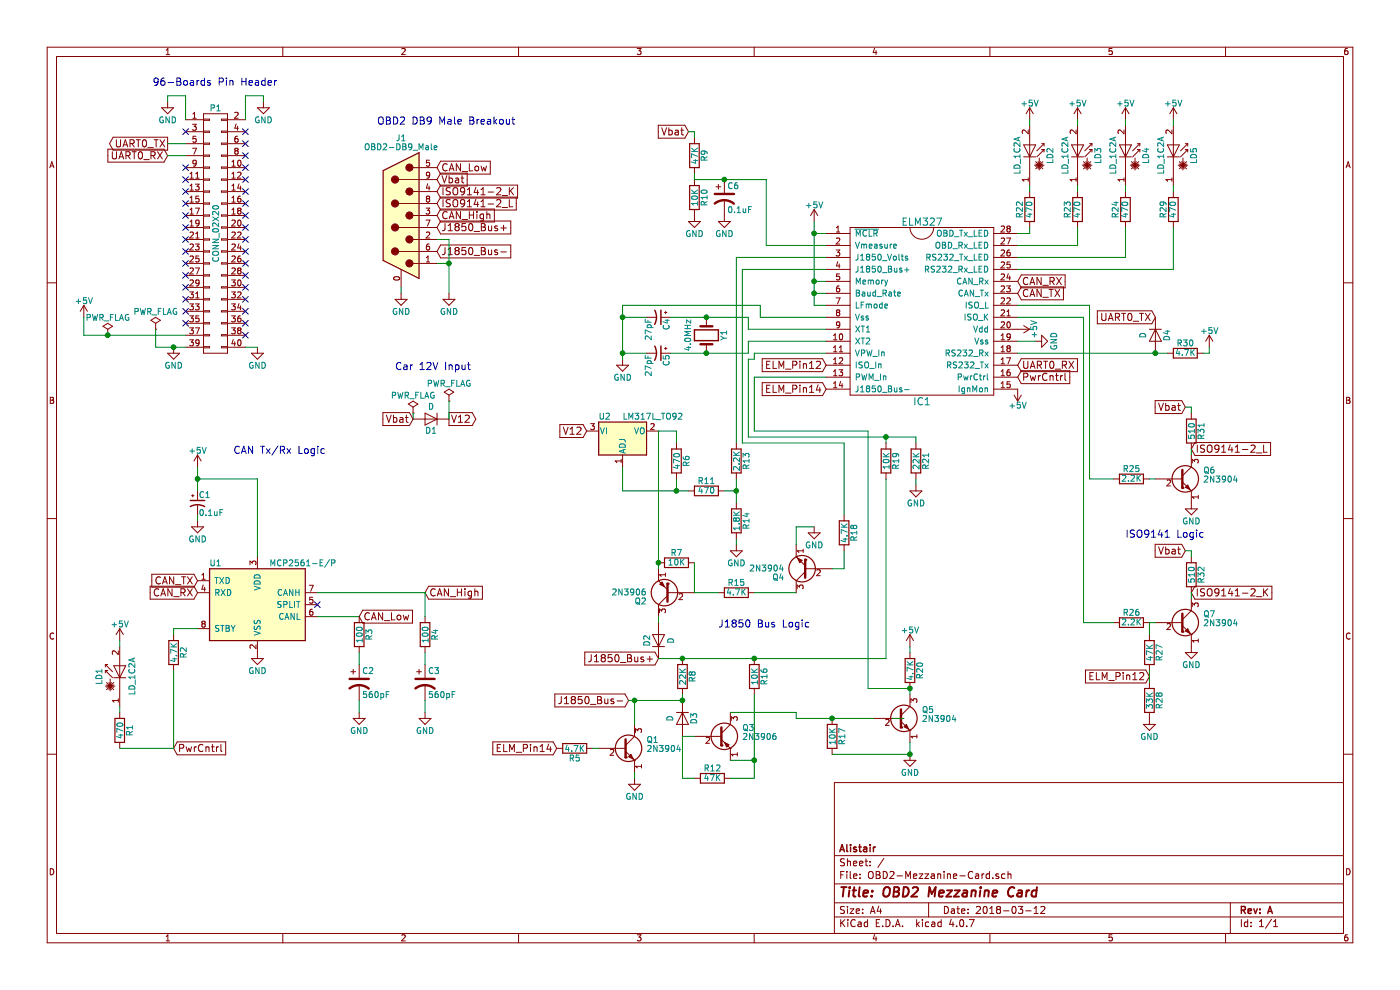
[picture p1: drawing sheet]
EESchema Schematic File Version 2
LIBS:power
LIBS:device
LIBS:transistors
LIBS:conn
LIBS:linear
LIBS:regul
LIBS:74xx
LIBS:cmos4000
LIBS:adc-dac
LIBS:memory
LIBS:xilinx
LIBS:microcontrollers
LIBS:dsp
LIBS:microchip
LIBS:analog_switches
LIBS:motorola
LIBS:texas
LIBS:intel
LIBS:audio
LIBS:interface
LIBS:digital-audio
LIBS:philips
LIBS:display
LIBS:cypress
LIBS:siliconi
LIBS:opto
LIBS:atmel
LIBS:contrib
LIBS:valves
LIBS:96boards
LIBS:elm327
LIBS:OBD2-Mezzanine-Card-cache
EELAYER 25 0
EELAYER END
$Descr A4 11693 8268
encoding utf-8
Sheet 1 1
Title "OBD2 Mezzanine Card"
Date "2018-03-12"
Rev "A"
Comp "Alistair"
Comment1 ""
Comment2 ""
Comment3 ""
Comment4 ""
$EndDescr
$Comp
L GND #PWR3
U 1 1
P 1400 850
F 0 "#PWR3" H 1400 600 50  0001 C CNN
F 1 "GND" H 1400 700 50  0000 C CNN
F 2 "" H 1400 850 60  0000 C CNN
F 3 "" H 1400 850 60  0000 C CNN
	1    1400 850 
	1    0    0    -1  
$EndComp
$Comp
L GND #PWR4
U 1 1
P 1450 2900
F 0 "#PWR4" H 1450 2650 50  0001 C CNN
F 1 "GND" H 1450 2750 50  0000 C CNN
F 2 "" H 1450 2900 60  0000 C CNN
F 3 "" H 1450 2900 60  0000 C CNN
	1    1450 2900
	1    0    0    -1  
$EndComp
$Comp
L GND #PWR7
U 1 1
P 2150 2900
F 0 "#PWR7" H 2150 2650 50  0001 C CNN
F 1 "GND" H 2150 2750 50  0000 C CNN
F 2 "" H 2150 2900 60  0000 C CNN
F 3 "" H 2150 2900 60  0000 C CNN
	1    2150 2900
	1    0    0    -1  
$EndComp
$Comp
L GND #PWR9
U 1 1
P 2200 850
F 0 "#PWR9" H 2200 600 50  0001 C CNN
F 1 "GND" H 2200 700 50  0000 C CNN
F 2 "" H 2200 850 60  0000 C CNN
F 3 "" H 2200 850 60  0000 C CNN
	1    2200 850 
	1    0    0    -1  
$EndComp
$Comp
L CONN_02X20 P1
U 1 1
P 1800 1950
F 0 "P1" H 1800 3000 50  0000 C CNN
F 1 "CONN_02X20" V 1800 1950 50  0000 C CNN
F 2 "96boards:Pin_Header_Straight_2x20_Pitch2mm" H 1800 1000 60  0001 C CNN
F 3 "" H 1800 1000 60  0000 C CNN
F 4 "Yxcon" H 1800 1950 60  0001 C CNN "Mfr"
F 5 "P220-1220A0xMxxxx2" H 1800 1950 60  0001 C CNN "Mfr Part #"
	1    1800 1950
	1    0    0    -1  
$EndComp
$Comp
L +5V #PWR1
U 1 1
P 700 2650
F 0 "#PWR1" H 700 2500 50  0001 C CNN
F 1 "+5V" H 700 2790 50  0000 C CNN
F 2 "" H 700 2650 60  0000 C CNN
F 3 "" H 700 2650 60  0000 C CNN
	1    700  2650
	1    0    0    -1  
$EndComp
Text GLabel 1400 1300 0    60   Input ~ 0
UART0_RX
Text GLabel 1400 1200 0    60   Output ~ 0
UART0_TX
Text Notes 1275 725  0    60   ~ 0
96-Boards Pin Header
$Comp
L ELM327 IC1
U 1 1
P 7700 2600
F 0 "IC1" H 7700 1850 60  0000 C CNN
F 1 "ELM327" H 7700 3350 60  0000 C CNN
F 2 "" H 7700 3350 60  0001 C CNN
F 3 "" H 7700 3350 60  0001 C CNN
	1    7700 2600
	1    0    0    -1  
$EndComp
$Comp
L +5V #PWR26
U 1 1
P 8600 1000
F 0 "#PWR26" H 8600 850 50  0001 C CNN
F 1 "+5V" H 8600 1140 50  0000 C CNN
F 2 "" H 8600 1000 50  0001 C CNN
F 3 "" H 8600 1000 50  0001 C CNN
	1    8600 1000
	-1   0    0    -1  
$EndComp
$Comp
L Laserdiode_1C2A LD2
U 1 1
P 8600 1250
F 0 "LD2" H 8550 1425 50  0000 C CNN
F 1 "LD_1C2A" H 8550 1150 50  0000 C CNN
F 2 "" H 8500 1225 50  0001 C CNN
F 3 "" H 8630 1050 50  0001 C CNN
	1    8600 1250
	0    1    -1   0   
$EndComp
$Comp
L R R22
U 1 1
P 8600 1750
F 0 "R22" V 8680 1750 50  0000 C CNN
F 1 "470" V 8600 1750 50  0000 C CNN
F 2 "" V 8530 1750 50  0001 C CNN
F 3 "" H 8600 1750 50  0001 C CNN
	1    8600 1750
	-1   0    0    -1  
$EndComp
$Comp
L +5V #PWR28
U 1 1
P 9000 1000
F 0 "#PWR28" H 9000 850 50  0001 C CNN
F 1 "+5V" H 9000 1140 50  0000 C CNN
F 2 "" H 9000 1000 50  0001 C CNN
F 3 "" H 9000 1000 50  0001 C CNN
	1    9000 1000
	-1   0    0    -1  
$EndComp
$Comp
L Laserdiode_1C2A LD3
U 1 1
P 9000 1250
F 0 "LD3" H 8950 1425 50  0000 C CNN
F 1 "LD_1C2A" H 8950 1150 50  0000 C CNN
F 2 "" H 8900 1225 50  0001 C CNN
F 3 "" H 9030 1050 50  0001 C CNN
	1    9000 1250
	0    1    -1   0   
$EndComp
$Comp
L R R23
U 1 1
P 9000 1750
F 0 "R23" V 9080 1750 50  0000 C CNN
F 1 "470" V 9000 1750 50  0000 C CNN
F 2 "" V 8930 1750 50  0001 C CNN
F 3 "" H 9000 1750 50  0001 C CNN
	1    9000 1750
	-1   0    0    -1  
$EndComp
$Comp
L +5V #PWR29
U 1 1
P 9400 1000
F 0 "#PWR29" H 9400 850 50  0001 C CNN
F 1 "+5V" H 9400 1140 50  0000 C CNN
F 2 "" H 9400 1000 50  0001 C CNN
F 3 "" H 9400 1000 50  0001 C CNN
	1    9400 1000
	-1   0    0    -1  
$EndComp
$Comp
L Laserdiode_1C2A LD4
U 1 1
P 9400 1250
F 0 "LD4" H 9350 1425 50  0000 C CNN
F 1 "LD_1C2A" H 9350 1150 50  0000 C CNN
F 2 "" H 9300 1225 50  0001 C CNN
F 3 "" H 9430 1050 50  0001 C CNN
	1    9400 1250
	0    1    -1   0   
$EndComp
$Comp
L R R24
U 1 1
P 9400 1750
F 0 "R24" V 9480 1750 50  0000 C CNN
F 1 "470" V 9400 1750 50  0000 C CNN
F 2 "" V 9330 1750 50  0001 C CNN
F 3 "" H 9400 1750 50  0001 C CNN
	1    9400 1750
	-1   0    0    -1  
$EndComp
$Comp
L +5V #PWR31
U 1 1
P 9800 1000
F 0 "#PWR31" H 9800 850 50  0001 C CNN
F 1 "+5V" H 9800 1140 50  0000 C CNN
F 2 "" H 9800 1000 50  0001 C CNN
F 3 "" H 9800 1000 50  0001 C CNN
	1    9800 1000
	-1   0    0    -1  
$EndComp
$Comp
L Laserdiode_1C2A LD5
U 1 1
P 9800 1250
F 0 "LD5" H 9750 1425 50  0000 C CNN
F 1 "LD_1C2A" H 9750 1150 50  0000 C CNN
F 2 "" H 9700 1225 50  0001 C CNN
F 3 "" H 9830 1050 50  0001 C CNN
	1    9800 1250
	0    1    -1   0   
$EndComp
$Comp
L R R29
U 1 1
P 9800 1750
F 0 "R29" V 9880 1750 50  0000 C CNN
F 1 "470" V 9800 1750 50  0000 C CNN
F 2 "" V 9730 1750 50  0001 C CNN
F 3 "" H 9800 1750 50  0001 C CNN
	1    9800 1750
	-1   0    0    -1  
$EndComp
$Comp
L R R30
U 1 1
P 9900 2950
F 0 "R30" V 9980 2950 50  0000 C CNN
F 1 "4.7K" V 9900 2950 50  0000 C CNN
F 2 "" V 9830 2950 50  0001 C CNN
F 3 "" H 9900 2950 50  0001 C CNN
	1    9900 2950
	0    -1   -1   0   
$EndComp
$Comp
L +5V #PWR34
U 1 1
P 10100 2900
F 0 "#PWR34" H 10100 2750 50  0001 C CNN
F 1 "+5V" H 10100 3040 50  0000 C CNN
F 2 "" H 10100 2900 50  0001 C CNN
F 3 "" H 10100 2900 50  0001 C CNN
	1    10100 2900
	1    0    0    -1  
$EndComp
$Comp
L D D4
U 1 1
P 9650 2800
F 0 "D4" H 9650 2900 50  0000 C CNN
F 1 "D" H 9650 2700 50  0000 C CNN
F 2 "" H 9650 2800 50  0001 C CNN
F 3 "" H 9650 2800 50  0001 C CNN
	1    9650 2800
	0    1    1    0   
$EndComp
Text GLabel 9650 2650 0    60   Input ~ 0
UART0_TX
Text GLabel 8500 3050 2    60   Input ~ 0
UART0_RX
$Comp
L +5V #PWR24
U 1 1
P 8500 2750
F 0 "#PWR24" H 8500 2600 50  0001 C CNN
F 1 "+5V" H 8500 2890 50  0000 C CNN
F 2 "" H 8500 2750 50  0001 C CNN
F 3 "" H 8500 2750 50  0001 C CNN
	1    8500 2750
	0    1    1    0   
$EndComp
$Comp
L +5V #PWR19
U 1 1
P 6800 1850
F 0 "#PWR19" H 6800 1700 50  0001 C CNN
F 1 "+5V" H 6800 1990 50  0000 C CNN
F 2 "" H 6800 1850 50  0001 C CNN
F 3 "" H 6800 1850 50  0001 C CNN
	1    6800 1850
	1    0    0    -1  
$EndComp
$Comp
L Crystal Y1
U 1 1
P 5900 2800
F 0 "Y1" H 5900 2950 50  0000 C CNN
F 1 "4.0MHz" H 5900 2650 50  0000 C CNN
F 2 "" H 5900 2800 50  0001 C CNN
F 3 "" H 5900 2800 50  0001 C CNN
	1    5900 2800
	0    1    1    0   
$EndComp
$Comp
L CP1_Small C4
U 1 1
P 5500 2650
F 0 "C4" H 5510 2720 50  0000 L CNN
F 1 "27pF" H 5510 2570 50  0000 L CNN
F 2 "" H 5500 2650 50  0001 C CNN
F 3 "" H 5500 2650 50  0001 C CNN
	1    5500 2650
	0    1    1    0   
$EndComp
$Comp
L CP1_Small C5
U 1 1
P 5500 2950
F 0 "C5" H 5510 3020 50  0000 L CNN
F 1 "27pF" H 5510 2870 50  0000 L CNN
F 2 "" H 5500 2950 50  0001 C CNN
F 3 "" H 5500 2950 50  0001 C CNN
	1    5500 2950
	0    1    1    0   
$EndComp
$Comp
L GND #PWR14
U 1 1
P 5200 3000
F 0 "#PWR14" H 5200 2750 50  0001 C CNN
F 1 "GND" H 5200 2850 50  0000 C CNN
F 2 "" H 5200 3000 50  0001 C CNN
F 3 "" H 5200 3000 50  0001 C CNN
	1    5200 3000
	1    0    0    -1  
$EndComp
$Comp
L MCP2561-E/P U1
U 1 1
P 2150 5050
F 0 "U1" H 1750 5400 50  0000 L CNN
F 1 "MCP2561-E/P" H 2250 5400 50  0000 L CNN
F 2 "Housings_DIP:DIP-8_W7.62mm" H 2150 4550 50  0001 C CIN
F 3 "" H 2150 5050 50  0001 C CNN
	1    2150 5050
	1    0    0    -1  
$EndComp
Text GLabel 1650 4950 0    60   Input ~ 0
CAN_RX
Text GLabel 8500 2350 2    60   Input ~ 0
CAN_RX
$Comp
L GND #PWR8
U 1 1
P 2150 5450
F 0 "#PWR8" H 2150 5200 50  0001 C CNN
F 1 "GND" H 2150 5300 50  0000 C CNN
F 2 "" H 2150 5450 50  0001 C CNN
F 3 "" H 2150 5450 50  0001 C CNN
	1    2150 5450
	1    0    0    -1  
$EndComp
$Comp
L +5V #PWR5
U 1 1
P 1650 3900
F 0 "#PWR5" H 1650 3750 50  0001 C CNN
F 1 "+5V" H 1650 4040 50  0000 C CNN
F 2 "" H 1650 3900 50  0001 C CNN
F 3 "" H 1650 3900 50  0001 C CNN
	1    1650 3900
	1    0    0    -1  
$EndComp
$Comp
L CP1_Small C1
U 1 1
P 1650 4200
F 0 "C1" H 1660 4270 50  0000 L CNN
F 1 "0.1uF" H 1660 4120 50  0000 L CNN
F 2 "" H 1650 4200 50  0001 C CNN
F 3 "" H 1650 4200 50  0001 C CNN
	1    1650 4200
	1    0    0    -1  
$EndComp
$Comp
L GND #PWR6
U 1 1
P 1650 4350
F 0 "#PWR6" H 1650 4100 50  0001 C CNN
F 1 "GND" H 1650 4200 50  0000 C CNN
F 2 "" H 1650 4350 50  0001 C CNN
F 3 "" H 1650 4350 50  0001 C CNN
	1    1650 4350
	1    0    0    -1  
$EndComp
$Comp
L R R2
U 1 1
P 1450 5450
F 0 "R2" V 1530 5450 50  0000 C CNN
F 1 "4.7K" V 1450 5450 50  0000 C CNN
F 2 "" V 1380 5450 50  0001 C CNN
F 3 "" H 1450 5450 50  0001 C CNN
	1    1450 5450
	1    0    0    -1  
$EndComp
Text GLabel 8500 3150 2    60   Input ~ 0
PwrCntrl
Text GLabel 1450 6250 2    60   Input ~ 0
PwrCntrl
NoConn ~ 2650 5050
$Comp
L +5V #PWR25
U 1 1
P 8500 3250
F 0 "#PWR25" H 8500 3100 50  0001 C CNN
F 1 "+5V" H 8500 3390 50  0000 C CNN
F 2 "" H 8500 3250 50  0001 C CNN
F 3 "" H 8500 3250 50  0001 C CNN
	1    8500 3250
	-1   0    0    1   
$EndComp
$Comp
L GND #PWR27
U 1 1
P 8650 2850
F 0 "#PWR27" H 8650 2600 50  0001 C CNN
F 1 "GND" H 8650 2700 50  0000 C CNN
F 2 "" H 8650 2850 50  0001 C CNN
F 3 "" H 8650 2850 50  0001 C CNN
	1    8650 2850
	0    -1   -1   0   
$EndComp
$Comp
L +5V #PWR2
U 1 1
P 1000 5350
F 0 "#PWR2" H 1000 5200 50  0001 C CNN
F 1 "+5V" H 1000 5490 50  0000 C CNN
F 2 "" H 1000 5350 50  0001 C CNN
F 3 "" H 1000 5350 50  0001 C CNN
	1    1000 5350
	1    0    0    -1  
$EndComp
$Comp
L Laserdiode_1C2A LD1
U 1 1
P 1000 5600
F 0 "LD1" H 950 5775 50  0000 C CNN
F 1 "LD_1C2A" H 950 5500 50  0000 C CNN
F 2 "" H 900 5575 50  0001 C CNN
F 3 "" H 1030 5400 50  0001 C CNN
	1    1000 5600
	0    -1   -1   0   
$EndComp
$Comp
L R R1
U 1 1
P 1000 6100
F 0 "R1" V 1080 6100 50  0000 C CNN
F 1 "470" V 1000 6100 50  0000 C CNN
F 2 "" V 930 6100 50  0001 C CNN
F 3 "" H 1000 6100 50  0001 C CNN
	1    1000 6100
	1    0    0    -1  
$EndComp
$Comp
L DB9_Male_MountingHoles J1
U 1 1
P 3350 1800
F 0 "J1" H 3350 2450 50  0000 C CNN
F 1 "OBD2-DB9_Male" H 3350 2375 50  0000 C CNN
F 2 "" H 3350 1800 50  0001 C CNN
F 3 "" H 3350 1800 50  0001 C CNN
	1    3350 1800
	-1   0    0    -1  
$EndComp
$Comp
L GND #PWR11
U 1 1
P 3350 2450
F 0 "#PWR11" H 3350 2200 50  0001 C CNN
F 1 "GND" H 3350 2300 50  0000 C CNN
F 2 "" H 3350 2450 50  0001 C CNN
F 3 "" H 3350 2450 50  0001 C CNN
	1    3350 2450
	-1   0    0    -1  
$EndComp
Text GLabel 3650 1500 2    60   Input ~ 0
Vbat
Text GLabel 3650 1700 2    60   Input ~ 0
ISO9141-2_L
Text GLabel 3650 1400 2    60   Input ~ 0
CAN_Low
Text GLabel 3650 2100 2    60   Input ~ 0
J1850_Bus-
Text GLabel 3650 1600 2    60   Input ~ 0
ISO9141-2_K
Text GLabel 3650 1800 2    60   Input ~ 0
CAN_High
$Comp
L GND #PWR13
U 1 1
P 3750 2450
F 0 "#PWR13" H 3750 2200 50  0001 C CNN
F 1 "GND" H 3750 2300 50  0000 C CNN
F 2 "" H 3750 2450 50  0001 C CNN
F 3 "" H 3750 2450 50  0001 C CNN
	1    3750 2450
	-1   0    0    -1  
$EndComp
Text GLabel 3650 1900 2    60   Input ~ 0
J1850_Bus+
$Comp
L R R3
U 1 1
P 3000 5300
F 0 "R3" V 3080 5300 50  0000 C CNN
F 1 "100" V 3000 5300 50  0000 C CNN
F 2 "" V 2930 5300 50  0001 C CNN
F 3 "" H 3000 5300 50  0001 C CNN
	1    3000 5300
	1    0    0    -1  
$EndComp
$Comp
L R R4
U 1 1
P 3550 5300
F 0 "R4" V 3630 5300 50  0000 C CNN
F 1 "100" V 3550 5300 50  0000 C CNN
F 2 "" V 3480 5300 50  0001 C CNN
F 3 "" H 3550 5300 50  0001 C CNN
	1    3550 5300
	1    0    0    -1  
$EndComp
$Comp
L CP1 C2
U 1 1
P 3000 5700
F 0 "C2" H 3025 5800 50  0000 L CNN
F 1 "560pF" H 3025 5600 50  0000 L CNN
F 2 "" H 3000 5700 50  0001 C CNN
F 3 "" H 3000 5700 50  0001 C CNN
	1    3000 5700
	1    0    0    -1  
$EndComp
$Comp
L CP1 C3
U 1 1
P 3550 5700
F 0 "C3" H 3575 5800 50  0000 L CNN
F 1 "560pF" H 3575 5600 50  0000 L CNN
F 2 "" H 3550 5700 50  0001 C CNN
F 3 "" H 3550 5700 50  0001 C CNN
	1    3550 5700
	1    0    0    -1  
$EndComp
$Comp
L GND #PWR10
U 1 1
P 3000 5950
F 0 "#PWR10" H 3000 5700 50  0001 C CNN
F 1 "GND" H 3000 5800 50  0000 C CNN
F 2 "" H 3000 5950 50  0001 C CNN
F 3 "" H 3000 5950 50  0001 C CNN
	1    3000 5950
	1    0    0    -1  
$EndComp
$Comp
L GND #PWR12
U 1 1
P 3550 5950
F 0 "#PWR12" H 3550 5700 50  0001 C CNN
F 1 "GND" H 3550 5800 50  0000 C CNN
F 2 "" H 3550 5950 50  0001 C CNN
F 3 "" H 3550 5950 50  0001 C CNN
	1    3550 5950
	1    0    0    -1  
$EndComp
Text GLabel 3550 4950 2    60   Input ~ 0
CAN_High
Text GLabel 3000 5150 2    60   Input ~ 0
CAN_Low
Text GLabel 5750 1100 0    60   Input ~ 0
Vbat
$Comp
L R R9
U 1 1
P 5800 1300
F 0 "R9" V 5880 1300 50  0000 C CNN
F 1 "47K" V 5800 1300 50  0000 C CNN
F 2 "" V 5730 1300 50  0001 C CNN
F 3 "" H 5800 1300 50  0001 C CNN
	1    5800 1300
	1    0    0    -1  
$EndComp
$Comp
L R R10
U 1 1
P 5800 1650
F 0 "R10" V 5880 1650 50  0000 C CNN
F 1 "10K" V 5800 1650 50  0000 C CNN
F 2 "" V 5730 1650 50  0001 C CNN
F 3 "" H 5800 1650 50  0001 C CNN
	1    5800 1650
	1    0    0    -1  
$EndComp
$Comp
L CP1 C6
U 1 1
P 6050 1650
F 0 "C6" H 6075 1750 50  0000 L CNN
F 1 "0.1uF" H 6075 1550 50  0000 L CNN
F 2 "" H 6050 1650 50  0001 C CNN
F 3 "" H 6050 1650 50  0001 C CNN
	1    6050 1650
	1    0    0    -1  
$EndComp
$Comp
L GND #PWR16
U 1 1
P 5800 1800
F 0 "#PWR16" H 5800 1550 50  0001 C CNN
F 1 "GND" H 5800 1650 50  0000 C CNN
F 2 "" H 5800 1800 50  0001 C CNN
F 3 "" H 5800 1800 50  0001 C CNN
	1    5800 1800
	1    0    0    -1  
$EndComp
$Comp
L GND #PWR17
U 1 1
P 6050 1800
F 0 "#PWR17" H 6050 1550 50  0001 C CNN
F 1 "GND" H 6050 1650 50  0000 C CNN
F 2 "" H 6050 1800 50  0001 C CNN
F 3 "" H 6050 1800 50  0001 C CNN
	1    6050 1800
	1    0    0    -1  
$EndComp
$Comp
L LM317L_TO92 U2
U 1 1
P 5200 3600
F 0 "U2" H 5050 3725 50  0000 C CNN
F 1 "LM317L_TO92" H 5200 3725 50  0000 L CNN
F 2 "TO_SOT_Packages_THT:TO-92_Inline_Narrow_Oval" H 5200 3825 50  0001 C CIN
F 3 "" H 5200 3600 50  0001 C CNN
	1    5200 3600
	1    0    0    -1  
$EndComp
$Comp
L R R13
U 1 1
P 6150 3850
F 0 "R13" V 6230 3850 50  0000 C CNN
F 1 "2.2K" V 6150 3850 50  0000 C CNN
F 2 "" V 6080 3850 50  0001 C CNN
F 3 "" H 6150 3850 50  0001 C CNN
	1    6150 3850
	1    0    0    -1  
$EndComp
$Comp
L R R14
U 1 1
P 6150 4350
F 0 "R14" V 6230 4350 50  0000 C CNN
F 1 "1.8K" V 6150 4350 50  0000 C CNN
F 2 "" V 6080 4350 50  0001 C CNN
F 3 "" H 6150 4350 50  0001 C CNN
	1    6150 4350
	1    0    0    -1  
$EndComp
$Comp
L GND #PWR18
U 1 1
P 6150 4550
F 0 "#PWR18" H 6150 4300 50  0001 C CNN
F 1 "GND" H 6150 4400 50  0000 C CNN
F 2 "" H 6150 4550 50  0001 C CNN
F 3 "" H 6150 4550 50  0001 C CNN
	1    6150 4550
	1    0    0    -1  
$EndComp
$Comp
L R R11
U 1 1
P 5900 4100
F 0 "R11" V 5980 4100 50  0000 C CNN
F 1 "470" V 5900 4100 50  0000 C CNN
F 2 "" V 5830 4100 50  0001 C CNN
F 3 "" H 5900 4100 50  0001 C CNN
	1    5900 4100
	0    -1   -1   0   
$EndComp
$Comp
L R R6
U 1 1
P 5650 3850
F 0 "R6" V 5730 3850 50  0000 C CNN
F 1 "470" V 5650 3850 50  0000 C CNN
F 2 "" V 5580 3850 50  0001 C CNN
F 3 "" H 5650 3850 50  0001 C CNN
	1    5650 3850
	1    0    0    -1  
$EndComp
$Comp
L 2N3906 Q2
U 1 1
P 5600 4950
F 0 "Q2" H 5800 5025 50  0000 L CNN
F 1 "2N3906" H 5800 4950 50  0000 L CNN
F 2 "TO_SOT_Packages_THT:TO-92_Molded_Narrow" H 5800 4875 50  0001 L CIN
F 3 "" H 5600 4950 50  0001 L CNN
	1    5600 4950
	-1   0    0    1   
$EndComp
$Comp
L R R7
U 1 1
P 5650 4700
F 0 "R7" V 5730 4700 50  0000 C CNN
F 1 "10K" V 5650 4700 50  0000 C CNN
F 2 "" V 5580 4700 50  0001 C CNN
F 3 "" H 5650 4700 50  0001 C CNN
	1    5650 4700
	0    -1   -1   0   
$EndComp
$Comp
L D D2
U 1 1
P 5500 5350
F 0 "D2" H 5500 5450 50  0000 C CNN
F 1 "D" H 5500 5250 50  0000 C CNN
F 2 "" H 5500 5350 50  0001 C CNN
F 3 "" H 5500 5350 50  0001 C CNN
	1    5500 5350
	0    -1   -1   0   
$EndComp
$Comp
L R R15
U 1 1
P 6150 4950
F 0 "R15" V 6230 4950 50  0000 C CNN
F 1 "4.7K" V 6150 4950 50  0000 C CNN
F 2 "" V 6080 4950 50  0001 C CNN
F 3 "" H 6150 4950 50  0001 C CNN
	1    6150 4950
	0    -1   -1   0   
$EndComp
$Comp
L 2N3904 Q4
U 1 1
P 6750 4750
F 0 "Q4" H 6950 4825 50  0000 L CNN
F 1 "2N3904" H 6950 4750 50  0000 L CNN
F 2 "TO_SOT_Packages_THT:TO-92_Molded_Narrow" H 6950 4675 50  0001 L CIN
F 3 "" H 6750 4750 50  0001 L CNN
	1    6750 4750
	-1   0    0    1   
$EndComp
$Comp
L GND #PWR20
U 1 1
P 6800 4400
F 0 "#PWR20" H 6800 4150 50  0001 C CNN
F 1 "GND" H 6800 4250 50  0000 C CNN
F 2 "" H 6800 4400 50  0001 C CNN
F 3 "" H 6800 4400 50  0001 C CNN
	1    6800 4400
	1    0    0    -1  
$EndComp
$Comp
L R R18
U 1 1
P 7050 4450
F 0 "R18" V 7130 4450 50  0000 C CNN
F 1 "4.7K" V 7050 4450 50  0000 C CNN
F 2 "" V 6980 4450 50  0001 C CNN
F 3 "" H 7050 4450 50  0001 C CNN
	1    7050 4450
	1    0    0    -1  
$EndComp
$Comp
L R R16
U 1 1
P 6300 5650
F 0 "R16" V 6380 5650 50  0000 C CNN
F 1 "10K" V 6300 5650 50  0000 C CNN
F 2 "" V 6230 5650 50  0001 C CNN
F 3 "" H 6300 5650 50  0001 C CNN
	1    6300 5650
	1    0    0    -1  
$EndComp
$Comp
L R R8
U 1 1
P 5700 5650
F 0 "R8" V 5780 5650 50  0000 C CNN
F 1 "22K" V 5700 5650 50  0000 C CNN
F 2 "" V 5630 5650 50  0001 C CNN
F 3 "" H 5700 5650 50  0001 C CNN
	1    5700 5650
	1    0    0    -1  
$EndComp
$Comp
L R R19
U 1 1
P 7400 3850
F 0 "R19" V 7480 3850 50  0000 C CNN
F 1 "10K" V 7400 3850 50  0000 C CNN
F 2 "" V 7330 3850 50  0001 C CNN
F 3 "" H 7400 3850 50  0001 C CNN
	1    7400 3850
	1    0    0    -1  
$EndComp
$Comp
L R R21
U 1 1
P 7650 3850
F 0 "R21" V 7730 3850 50  0000 C CNN
F 1 "22K" V 7650 3850 50  0000 C CNN
F 2 "" V 7580 3850 50  0001 C CNN
F 3 "" H 7650 3850 50  0001 C CNN
	1    7650 3850
	1    0    0    -1  
$EndComp
$Comp
L GND #PWR23
U 1 1
P 7650 4050
F 0 "#PWR23" H 7650 3800 50  0001 C CNN
F 1 "GND" H 7650 3900 50  0000 C CNN
F 2 "" H 7650 4050 50  0001 C CNN
F 3 "" H 7650 4050 50  0001 C CNN
	1    7650 4050
	1    0    0    -1  
$EndComp
Text GLabel 5500 5500 0    60   Input ~ 0
J1850_Bus+
$Comp
L 2N3906 Q3
U 1 1
P 6000 6150
F 0 "Q3" H 6200 6225 50  0000 L CNN
F 1 "2N3906" H 6200 6150 50  0000 L CNN
F 2 "TO_SOT_Packages_THT:TO-92_Molded_Narrow" H 6200 6075 50  0001 L CIN
F 3 "" H 6000 6150 50  0001 L CNN
	1    6000 6150
	1    0    0    -1  
$EndComp
$Comp
L R R20
U 1 1
P 7600 5600
F 0 "R20" V 7680 5600 50  0000 C CNN
F 1 "4.7K" V 7600 5600 50  0000 C CNN
F 2 "" V 7530 5600 50  0001 C CNN
F 3 "" H 7600 5600 50  0001 C CNN
	1    7600 5600
	1    0    0    -1  
$EndComp
$Comp
L +5V #PWR21
U 1 1
P 7600 5400
F 0 "#PWR21" H 7600 5250 50  0001 C CNN
F 1 "+5V" H 7600 5540 50  0000 C CNN
F 2 "" H 7600 5400 50  0001 C CNN
F 3 "" H 7600 5400 50  0001 C CNN
	1    7600 5400
	1    0    0    -1  
$EndComp
$Comp
L GND #PWR22
U 1 1
P 7600 6300
F 0 "#PWR22" H 7600 6050 50  0001 C CNN
F 1 "GND" H 7600 6150 50  0000 C CNN
F 2 "" H 7600 6300 50  0001 C CNN
F 3 "" H 7600 6300 50  0001 C CNN
	1    7600 6300
	1    0    0    -1  
$EndComp
$Comp
L R R17
U 1 1
P 6950 6150
F 0 "R17" V 7030 6150 50  0000 C CNN
F 1 "10K" V 6950 6150 50  0000 C CNN
F 2 "" V 6880 6150 50  0001 C CNN
F 3 "" H 6950 6150 50  0001 C CNN
	1    6950 6150
	1    0    0    -1  
$EndComp
$Comp
L R R12
U 1 1
P 5950 6500
F 0 "R12" V 6030 6500 50  0000 C CNN
F 1 "47K" V 5950 6500 50  0000 C CNN
F 2 "" V 5880 6500 50  0001 C CNN
F 3 "" H 5950 6500 50  0001 C CNN
	1    5950 6500
	0    -1   -1   0   
$EndComp
$Comp
L D D3
U 1 1
P 5700 6000
F 0 "D3" H 5700 6100 50  0000 C CNN
F 1 "D" H 5700 5900 50  0000 C CNN
F 2 "" H 5700 6000 50  0001 C CNN
F 3 "" H 5700 6000 50  0001 C CNN
	1    5700 6000
	0    1    1    0   
$EndComp
$Comp
L 2N3904 Q1
U 1 1
P 5200 6250
F 0 "Q1" H 5400 6325 50  0000 L CNN
F 1 "2N3904" H 5400 6250 50  0000 L CNN
F 2 "TO_SOT_Packages_THT:TO-92_Molded_Narrow" H 5400 6175 50  0001 L CIN
F 3 "" H 5200 6250 50  0001 L CNN
	1    5200 6250
	1    0    0    -1  
$EndComp
$Comp
L GND #PWR15
U 1 1
P 5300 6500
F 0 "#PWR15" H 5300 6250 50  0001 C CNN
F 1 "GND" H 5300 6350 50  0000 C CNN
F 2 "" H 5300 6500 50  0001 C CNN
F 3 "" H 5300 6500 50  0001 C CNN
	1    5300 6500
	1    0    0    -1  
$EndComp
Text GLabel 5250 5850 0    60   Input ~ 0
J1850_Bus-
$Comp
L 2N3904 Q5
U 1 1
P 7500 6000
F 0 "Q5" H 7700 6075 50  0000 L CNN
F 1 "2N3904" H 7700 6000 50  0000 L CNN
F 2 "TO_SOT_Packages_THT:TO-92_Molded_Narrow" H 7700 5925 50  0001 L CIN
F 3 "" H 7500 6000 50  0001 L CNN
	1    7500 6000
	1    0    0    -1  
$EndComp
$Comp
L R R5
U 1 1
P 4800 6250
F 0 "R5" V 4880 6250 50  0000 C CNN
F 1 "4.7K" V 4800 6250 50  0000 C CNN
F 2 "" V 4730 6250 50  0001 C CNN
F 3 "" H 4800 6250 50  0001 C CNN
	1    4800 6250
	0    1    1    0   
$EndComp
Text GLabel 6900 3250 0    60   Input ~ 0
ELM_Pin14
Text GLabel 4650 6250 0    60   Input ~ 0
ELM_Pin14
$Comp
L 2N3904 Q6
U 1 1
P 9850 4000
F 0 "Q6" H 10050 4075 50  0000 L CNN
F 1 "2N3904" H 10050 4000 50  0000 L CNN
F 2 "TO_SOT_Packages_THT:TO-92_Molded_Narrow" H 10050 3925 50  0001 L CIN
F 3 "" H 9850 4000 50  0001 L CNN
	1    9850 4000
	1    0    0    -1  
$EndComp
$Comp
L R R25
U 1 1
P 9450 4000
F 0 "R25" V 9530 4000 50  0000 C CNN
F 1 "2.2K" V 9450 4000 50  0000 C CNN
F 2 "" V 9380 4000 50  0001 C CNN
F 3 "" H 9450 4000 50  0001 C CNN
	1    9450 4000
	0    -1   -1   0   
$EndComp
$Comp
L GND #PWR32
U 1 1
P 9950 4200
F 0 "#PWR32" H 9950 3950 50  0001 C CNN
F 1 "GND" H 9950 4050 50  0000 C CNN
F 2 "" H 9950 4200 50  0001 C CNN
F 3 "" H 9950 4200 50  0001 C CNN
	1    9950 4200
	1    0    0    -1  
$EndComp
$Comp
L R R31
U 1 1
P 9950 3600
F 0 "R31" V 10030 3600 50  0000 C CNN
F 1 "510" V 9950 3600 50  0000 C CNN
F 2 "" V 9880 3600 50  0001 C CNN
F 3 "" H 9950 3600 50  0001 C CNN
	1    9950 3600
	1    0    0    -1  
$EndComp
Text GLabel 9900 3400 0    60   Input ~ 0
Vbat
Text GLabel 9950 3750 2    60   Input ~ 0
ISO9141-2_L
$Comp
L 2N3904 Q7
U 1 1
P 9850 5200
F 0 "Q7" H 10050 5275 50  0000 L CNN
F 1 "2N3904" H 10050 5200 50  0000 L CNN
F 2 "TO_SOT_Packages_THT:TO-92_Molded_Narrow" H 10050 5125 50  0001 L CIN
F 3 "" H 9850 5200 50  0001 L CNN
	1    9850 5200
	1    0    0    -1  
$EndComp
$Comp
L R R26
U 1 1
P 9450 5200
F 0 "R26" V 9530 5200 50  0000 C CNN
F 1 "2.2K" V 9450 5200 50  0000 C CNN
F 2 "" V 9380 5200 50  0001 C CNN
F 3 "" H 9450 5200 50  0001 C CNN
	1    9450 5200
	0    -1   -1   0   
$EndComp
$Comp
L R R32
U 1 1
P 9950 4800
F 0 "R32" V 10030 4800 50  0000 C CNN
F 1 "510" V 9950 4800 50  0000 C CNN
F 2 "" V 9880 4800 50  0001 C CNN
F 3 "" H 9950 4800 50  0001 C CNN
	1    9950 4800
	1    0    0    -1  
$EndComp
Text GLabel 9900 4600 0    60   Input ~ 0
Vbat
Text GLabel 9950 4950 2    60   Input ~ 0
ISO9141-2_K
$Comp
L R R27
U 1 1
P 9600 5450
F 0 "R27" V 9680 5450 50  0000 C CNN
F 1 "47K" V 9600 5450 50  0000 C CNN
F 2 "" V 9530 5450 50  0001 C CNN
F 3 "" H 9600 5450 50  0001 C CNN
	1    9600 5450
	1    0    0    -1  
$EndComp
$Comp
L R R28
U 1 1
P 9600 5850
F 0 "R28" V 9680 5850 50  0000 C CNN
F 1 "33K" V 9600 5850 50  0000 C CNN
F 2 "" V 9530 5850 50  0001 C CNN
F 3 "" H 9600 5850 50  0001 C CNN
	1    9600 5850
	1    0    0    -1  
$EndComp
Text GLabel 6900 3050 0    60   Input ~ 0
ELM_Pin12
Text GLabel 9600 5650 0    60   Input ~ 0
ELM_Pin12
$Comp
L GND #PWR30
U 1 1
P 9600 6000
F 0 "#PWR30" H 9600 5750 50  0001 C CNN
F 1 "GND" H 9600 5850 50  0000 C CNN
F 2 "" H 9600 6000 50  0001 C CNN
F 3 "" H 9600 6000 50  0001 C CNN
	1    9600 6000
	1    0    0    -1  
$EndComp
$Comp
L D D1
U 1 1
P 3600 3500
F 0 "D1" H 3600 3600 50  0000 C CNN
F 1 "D" H 3600 3400 50  0000 C CNN
F 2 "" H 3600 3500 50  0001 C CNN
F 3 "" H 3600 3500 50  0001 C CNN
	1    3600 3500
	-1   0    0    1   
$EndComp
Text GLabel 3450 3500 0    60   Input ~ 0
Vbat
Text GLabel 3750 3500 2    60   Output ~ 0
V12
Text GLabel 4900 3600 0    60   Input ~ 0
V12
NoConn ~ 1550 2700
NoConn ~ 1550 2600
NoConn ~ 1550 2500
NoConn ~ 1550 2400
NoConn ~ 1550 2300
NoConn ~ 1550 2200
NoConn ~ 1550 2100
NoConn ~ 1550 2000
NoConn ~ 1550 1900
NoConn ~ 1550 1800
NoConn ~ 1550 1700
NoConn ~ 1550 1100
NoConn ~ 1550 1400
NoConn ~ 1550 1500
NoConn ~ 1550 1600
NoConn ~ 2050 1100
NoConn ~ 2050 1200
NoConn ~ 2050 1300
NoConn ~ 2050 1400
NoConn ~ 2050 1500
NoConn ~ 2050 1600
NoConn ~ 2050 1700
NoConn ~ 2050 1800
NoConn ~ 2050 1900
NoConn ~ 2050 2000
NoConn ~ 2050 2100
NoConn ~ 2050 2200
NoConn ~ 2050 2300
NoConn ~ 2050 2400
NoConn ~ 2050 2500
NoConn ~ 2050 2600
NoConn ~ 2050 2700
NoConn ~ 2050 2800
Wire Wire Line
	2050 800  2200 800 
Wire Wire Line
	2200 800  2200 850 
Wire Wire Line
	1550 800  1550 1000
Wire Wire Line
	1400 800  1550 800 
Wire Wire Line
	2050 800  2050 1000
Wire Wire Line
	1300 2900 1550 2900
Wire Wire Line
	700  2800 1550 2800
Wire Wire Line
	1400 1200 1550 1200
Wire Wire Line
	1400 1300 1550 1300
Wire Wire Line
	8500 1950 8600 1950
Wire Wire Line
	8600 1950 8600 1900
Wire Wire Line
	8600 1550 8600 1600
Wire Wire Line
	9000 1000 9000 1050
Wire Wire Line
	9000 1550 9000 1600
Wire Wire Line
	9400 1550 9400 1600
Wire Wire Line
	8500 2050 9000 2050
Wire Wire Line
	9000 2050 9000 1900
Wire Wire Line
	9800 1550 9800 1600
Wire Wire Line
	8500 2150 9400 2150
Wire Wire Line
	9400 2150 9400 1900
Wire Wire Line
	8500 2250 9800 2250
Wire Wire Line
	9800 2250 9800 1900
Wire Wire Line
	8500 2950 9750 2950
Wire Wire Line
	10100 2950 10050 2950
Wire Wire Line
	10100 2900 10100 2950
Wire Wire Line
	6800 2350 6900 2350
Wire Wire Line
	6800 2450 6900 2450
Connection ~ 6800 2350
Wire Wire Line
	6800 2550 6900 2550
Connection ~ 6800 2450
Wire Wire Line
	5600 2650 6250 2650
Wire Wire Line
	6250 2650 6250 2750
Wire Wire Line
	6250 2750 6900 2750
Wire Wire Line
	6900 2850 6250 2850
Wire Wire Line
	6250 2850 6250 2950
Wire Wire Line
	6250 2950 5600 2950
Connection ~ 5900 2650
Wire Wire Line
	5400 2650 5200 2650
Wire Wire Line
	5200 2550 5200 3000
Wire Wire Line
	5200 2950 5400 2950
Connection ~ 5900 2950
Wire Wire Line
	6900 2650 6350 2650
Wire Wire Line
	6350 2650 6350 2550
Wire Wire Line
	6350 2550 5200 2550
Connection ~ 5200 2650
Wire Wire Line
	1650 3900 1650 4100
Wire Wire Line
	1650 4300 1650 4350
Wire Wire Line
	1650 4000 2150 4000
Wire Wire Line
	2150 4000 2150 4650
Connection ~ 1650 4000
Wire Wire Line
	1650 5250 1450 5250
Wire Wire Line
	1450 5250 1450 5300
Wire Wire Line
	8650 2850 8500 2850
Wire Wire Line
	1000 5350 1000 5400
Wire Wire Line
	1000 5900 1000 5950
Wire Wire Line
	1000 6250 1450 6250
Wire Wire Line
	1450 6250 1450 5600
Wire Wire Line
	3650 2000 3750 2000
Wire Wire Line
	3750 2000 3750 2450
Wire Wire Line
	3750 2200 3650 2200
Connection ~ 3750 2200
Wire Wire Line
	3000 5850 3000 5950
Wire Wire Line
	3550 5950 3550 5850
Wire Wire Line
	3550 5550 3550 5450
Wire Wire Line
	3000 5450 3000 5550
Wire Wire Line
	2650 4950 3550 4950
Wire Wire Line
	3550 4950 3550 5150
Wire Wire Line
	3000 5150 2650 5150
Wire Wire Line
	5750 1100 5800 1100
Wire Wire Line
	5800 1100 5800 1150
Wire Wire Line
	5800 1450 5800 1500
Wire Wire Line
	5800 1500 6400 1500
Wire Wire Line
	6400 1500 6400 2050
Wire Wire Line
	6400 2050 6900 2050
Connection ~ 6050 1500
Wire Wire Line
	6150 2150 6900 2150
Wire Wire Line
	6150 4000 6150 4200
Wire Wire Line
	6050 4100 6150 4100
Connection ~ 6150 4100
Wire Wire Line
	6150 4500 6150 4550
Wire Wire Line
	5200 3900 5200 4100
Connection ~ 5650 4100
Wire Wire Line
	5650 4100 5650 4000
Wire Wire Line
	5650 3700 5650 3600
Wire Wire Line
	5200 4100 5750 4100
Wire Wire Line
	5650 3600 5500 3600
Wire Wire Line
	5500 3600 5500 4750
Connection ~ 5500 4700
Wire Wire Line
	5800 4700 5800 4950
Wire Wire Line
	5500 5150 5500 5200
Wire Wire Line
	6650 4550 6650 4400
Wire Wire Line
	6650 4400 6800 4400
Wire Wire Line
	5800 4950 6000 4950
Wire Wire Line
	6300 4950 6650 4950
Wire Wire Line
	6950 4750 7050 4750
Wire Wire Line
	7050 4750 7050 4600
Wire Wire Line
	6900 2250 6200 2250
Wire Wire Line
	7050 3700 7050 4300
Wire Wire Line
	6900 2950 6300 2950
Wire Wire Line
	7400 5500 7400 4000
Wire Wire Line
	5500 5500 7400 5500
Connection ~ 6300 5500
Wire Wire Line
	7650 4000 7650 4050
Wire Wire Line
	6150 2150 6150 3700
Wire Wire Line
	7050 3700 6200 3700
Wire Wire Line
	6200 3700 6200 2250
Wire Wire Line
	7600 5400 7600 5450
Wire Wire Line
	7600 5750 7600 5800
Wire Wire Line
	6300 3150 6900 3150
Wire Wire Line
	6300 2950 6300 3000
Wire Wire Line
	6300 3000 6250 3000
Wire Wire Line
	6250 3000 6250 3650
Wire Wire Line
	7400 3700 7400 3650
Connection ~ 7400 3650
Wire Wire Line
	7650 3650 7650 3700
Wire Wire Line
	6300 3150 6300 3600
Wire Wire Line
	6300 3600 7250 3600
Connection ~ 7600 5750
Wire Wire Line
	6300 6350 6100 6350
Wire Wire Line
	6300 6500 6100 6500
Connection ~ 6300 6350
Wire Wire Line
	5800 6150 5700 6150
Wire Wire Line
	5250 5850 5700 5850
Wire Wire Line
	5300 6450 5300 6500
Wire Wire Line
	5700 6150 5700 6500
Wire Wire Line
	5700 6500 5800 6500
Wire Wire Line
	7250 3600 7250 5750
Wire Wire Line
	7450 6000 7550 6000
Wire Wire Line
	5300 5850 5300 6050
Connection ~ 5300 5850
Wire Wire Line
	4950 6250 5000 6250
Wire Wire Line
	6650 6000 7300 6000
Wire Wire Line
	6650 6000 6650 5950
Wire Wire Line
	6650 5950 6100 5950
Connection ~ 6950 6000
Wire Wire Line
	7250 5750 7600 5750
Connection ~ 5700 5500
Wire Wire Line
	5700 5850 5700 5800
Wire Wire Line
	6300 5800 6300 6500
Connection ~ 5700 5850
Wire Wire Line
	6250 3650 7650 3650
Wire Wire Line
	9900 3400 9950 3400
Wire Wire Line
	9950 3400 9950 3450
Wire Wire Line
	9950 3750 9950 3800
Wire Wire Line
	9600 4000 9650 4000
Wire Wire Line
	8500 2550 9100 2550
Wire Wire Line
	9100 2550 9100 4000
Wire Wire Line
	9100 4000 9300 4000
Wire Wire Line
	9900 4600 9950 4600
Wire Wire Line
	9950 4600 9950 4650
Wire Wire Line
	9950 4950 9950 5000
Wire Wire Line
	9600 5200 9650 5200
Wire Wire Line
	9050 5200 9300 5200
Wire Wire Line
	8500 2650 9050 2650
Wire Wire Line
	9050 2650 9050 5200
Wire Wire Line
	9600 5600 9600 5700
Wire Wire Line
	9600 5200 9600 5300
Wire Wire Line
	8600 1000 8600 1050
Wire Wire Line
	6900 1950 6800 1950
Wire Wire Line
	6800 1850 6800 2550
Connection ~ 6800 1950
Wire Wire Line
	9400 1000 9400 1050
Wire Wire Line
	9800 1000 9800 1050
Wire Wire Line
	2050 2900 2150 2900
Wire Wire Line
	1400 800  1400 850 
Wire Wire Line
	700  2650 700  2800
Connection ~ 5200 2950
Wire Wire Line
	3350 2400 3350 2450
Connection ~ 9650 2950
Text GLabel 8500 2450 2    60   Input ~ 0
CAN_TX
$Comp
L GND #PWR33
U 1 1
P 9950 5400
F 0 "#PWR33" H 9950 5150 50  0001 C CNN
F 1 "GND" H 9950 5250 50  0000 C CNN
F 2 "" H 9950 5400 50  0001 C CNN
F 3 "" H 9950 5400 50  0001 C CNN
	1    9950 5400
	1    0    0    -1  
$EndComp
Text GLabel 1650 4850 0    60   Input ~ 0
CAN_TX
Wire Wire Line
	6950 6300 7600 6300
Wire Wire Line
	7600 6300 7600 6200
Connection ~ 7600 6300
$Comp
L PWR_FLAG #FLG1
U 1 1
P 900 2800
F 0 "#FLG1" H 900 2875 50  0001 C CNN
F 1 "PWR_FLAG" H 900 2950 50  0000 C CNN
F 2 "" H 900 2800 50  0001 C CNN
F 3 "" H 900 2800 50  0001 C CNN
	1    900  2800
	1    0    0    -1  
$EndComp
$Comp
L PWR_FLAG #FLG3
U 1 1
P 3450 3450
F 0 "#FLG3" H 3450 3525 50  0001 C CNN
F 1 "PWR_FLAG" H 3450 3600 50  0000 C CNN
F 2 "" H 3450 3450 50  0001 C CNN
F 3 "" H 3450 3450 50  0001 C CNN
	1    3450 3450
	1    0    0    -1  
$EndComp
Wire Wire Line
	3450 3450 3450 3500
$Comp
L PWR_FLAG #FLG4
U 1 1
P 3750 3350
F 0 "#FLG4" H 3750 3425 50  0001 C CNN
F 1 "PWR_FLAG" H 3750 3500 50  0000 C CNN
F 2 "" H 3750 3350 50  0001 C CNN
F 3 "" H 3750 3350 50  0001 C CNN
	1    3750 3350
	1    0    0    -1  
$EndComp
Wire Wire Line
	3750 3350 3750 3500
Connection ~ 900  2800
$Comp
L PWR_FLAG #FLG2
U 1 1
P 1300 2750
F 0 "#FLG2" H 1300 2825 50  0001 C CNN
F 1 "PWR_FLAG" H 1300 2900 50  0000 C CNN
F 2 "" H 1300 2750 50  0001 C CNN
F 3 "" H 1300 2750 50  0001 C CNN
	1    1300 2750
	1    0    0    -1  
$EndComp
Wire Wire Line
	1300 2750 1300 2900
Connection ~ 1450 2900
Text Notes 3150 1050 0    60   ~ 0
OBD2 DB9 Male Breakout\n
Text Notes 1950 3800 0    60   ~ 0
CAN Tx/Rx Logic\n
Text Notes 6000 5250 0    60   ~ 0
J1850 Bus Logic\n
Text Notes 9400 4500 0    60   ~ 0
ISO9141 Logic\n
Text Notes 3300 3100 0    60   ~ 0
Car 12V Input\n
$EndSCHEMATC
